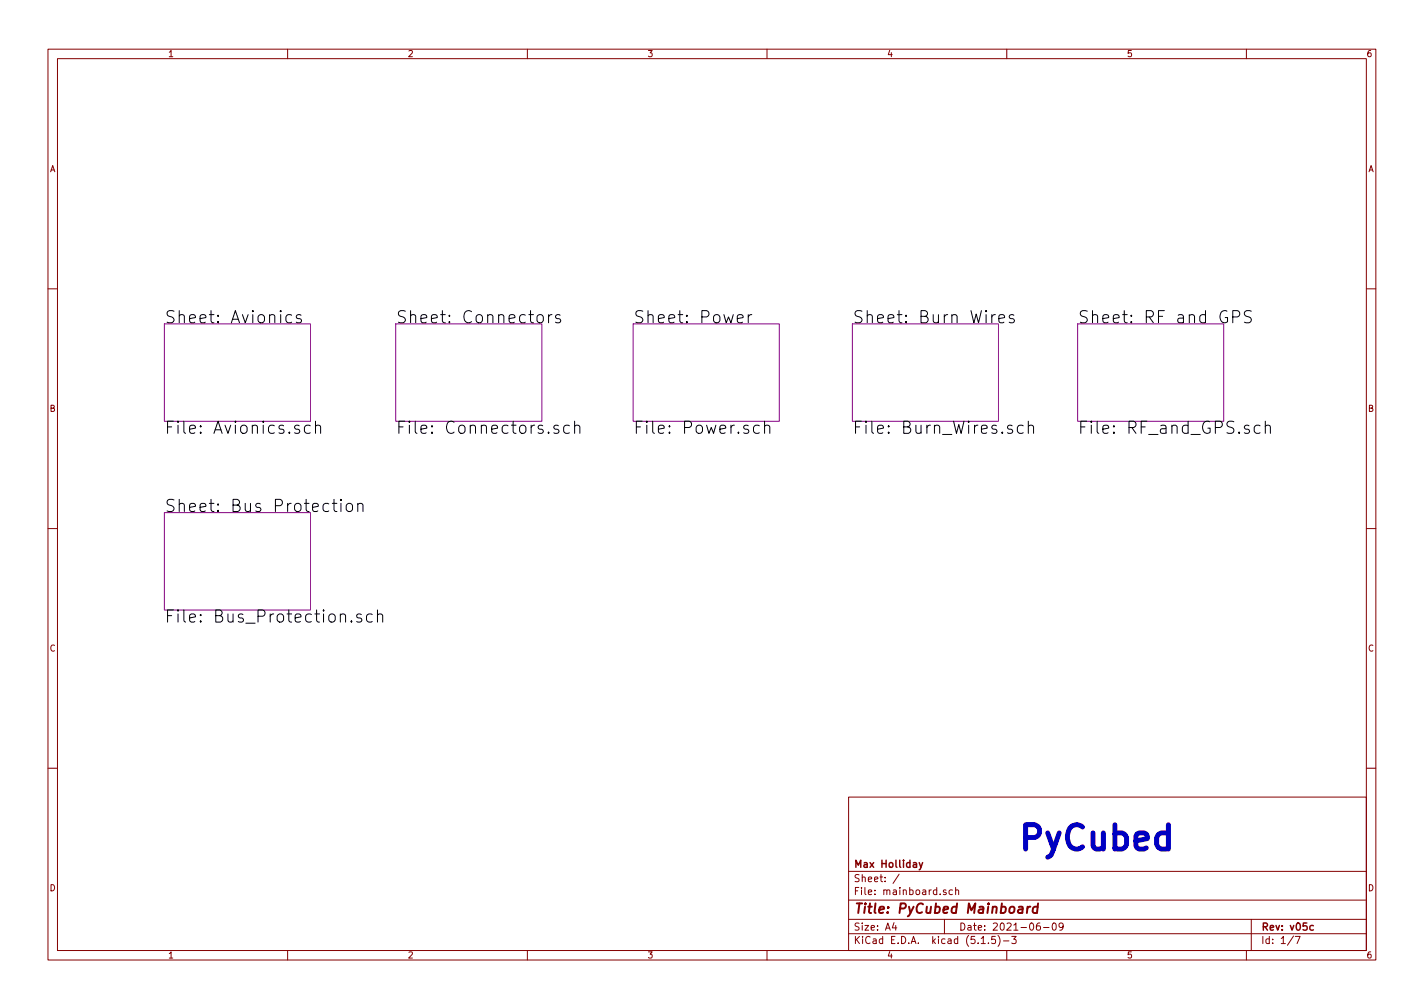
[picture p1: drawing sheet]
<svg xmlns="http://www.w3.org/2000/svg" width="297mm" height="210mm" viewBox="0 0 297 210" stroke-linecap="round" stroke-linejoin="round" font-family="sans-serif">
<g fill="none" stroke="#840000" stroke-width=".21">
<path d="M10 10.3h277v189.9h-277zM12 12.2h273v186.1h-273zM60 10.3v1.9M110 10.3v1.9M160 10.3v1.9M210 10.3v1.9M260 10.3v1.9M10 60.2h2M285 60.2h2M10 110.3h2M285 110.3h2M10 160.2h2"/>
<path d="M177 166.3h108v32h-108zM285 160.2h2M60 198.3v1.9M110 198.3v1.9M160 198.3v1.9M177 194.8h108M177 191.8h108M177 187.8h108M177 181.8h108M186.5 192.5l-.4 1h1M186.8 193v1M187.6 182.3l-1.3 2"/>
<path d="M197 191.8v3M197.3 185.7l-.3-.1-.2 .2v.2l.5 .2v.3h-.5M198.7 185.7l-.4-.1-.3 .3v.6l.3 .1 .4-.1M199.3 185.7l.2-.1 .4 .1 .1 .9M199.3 185.1v1.5M204.7 196.8h.8M206.2 196.7v.1M207.6 195.3h-.7l-.1 .7 .2-.1 .5 .1 .1 .7-.2 .1-.6-.1M208.2 195.1a1.71 1.71 0 0 1 0 2.3M209.3 196.3h1.2M210 198.3v1.9M211 195.3h1l-.5 .6 .4 .1v.7l-.2 .1-.7-.1"/>
<path d="M216.9 192.5l-.4 .1a.96 .96 0 0 0 0 1.4l.5-.1v-.5l-.2-.3-.5 .1-.1 .2M217.7 193.5h1.1M219.6 192.7l.4-.2a.86 .86 0 0 1-.2 1.5l-.2-.1-.1-.4zM221.8 193.2l-.3 .3h-.3l-.3-.3 .2-.6 .4-.1 .2 .2a1.13 1.13 0 0 1-.2 1.2l-.4 .1M260 198.3v1.9M261 191.8v6.5M269.8 195.2l-1.2 2M270.2 195.3h1l-.6 1.5"/>
</g>
<path d="M191.7 179.9l.4 1M192.5 179.9l-.5 1.4-.3 .1M274 193.1l-.5-.1-.3 .3 .1 .6 .2 .1 .5-.1" fill="none" stroke="#840000" stroke-width=".3"/>
<path d="M214.4 189.1l-.2 1.3M214.9 189.1l-.4 .1-.2 .3M216.5 189.2l-.6-.1-.3 .2-.2 .8 .3 .3 .6-.1M216.5 188.4l-.2 2" fill="none" stroke="#840000" stroke-width=".41"/>
<path d="M34.3 67.6h30.5v20.3h-30.5zM82.5 67.6h30.5v20.3h-30.5zM132.1 67.6h30.5v20.3h-30.5zM177.8 67.6h30.5v20.3h-30.5zM224.8 67.6h30.5v20.3h-30.5zM34.3 106.9h30.5v20.3h-30.5z" fill="none" stroke="#840084" stroke-width=".21"/>
<g fill="none" stroke="#000" stroke-width=".21">
<path d="M60.8 65.8l-.7-.2-.5 .5v.7l.3 .4 .2 .1 .7-.1M62.8 65.8a.62 .62 0 0 0-1 .2l.1 .4 .9 .2 .1 .2-.1 .4-.3 .1-.7-.1M112.1 65.9a.69 .69 0 0 1 .7-.3 .69 .69 0 0 1 .5 .5v.7a.68 .68 0 0 1-.6 .6 .68 .68 0 0 1-.7-.6zM114.4 65.6v1.7M115.1 65.6a.64 .64 0 0 0-.7 .5M116.8 65.8l-.6-.2-.3 .4 .1 .4 .8 .2 .2 .2-.2 .4-.2 .1-.7-.1M153.8 66.5l1.2-.3-.1-.4-.7-.2-.4 .4 .1 1.2 .3 .1 .7-.1M156.1 65.6v1.7M156.8 65.6a.69 .69 0 0 0-.7 .5M207.6 65.6a.69 .69 0 0 0-.7 .5M208.4 66.5l1.1-.3-.1-.4-.7-.2-.3 .4 .1 1.2 .2 .1 .7-.1M211.5 65.8a.6 .6 0 0 0-1 .2l.1 .4 .7 .1 .3 .3-.1 .4-.2 .1-.8-.1"/>
<path d="M257.1 66.1h1a.68 .68 0 0 0 .5-.6 .68 .68 0 0 0-.5-.7h-1v2.5M261 64.9l-1-.1a.61 .61 0 0 0-.4 .6 .61 .61 0 0 0 .4 .6 .92 .92 0 0 1 1 .6 .63 .63 0 0 1-.5 .7l-.9-.1M64.7 88.8l-.7-.1-.5 .5v.7l.3 .4 .2 .1 .7-.1M65.8 88.9a.61 .61 0 0 1 1.1 .1v1.4M65.8 87.9v2.5M116.5 88.8l-.6-.1-.4 .3 .1 .4 .9 .3 .1 .2-.1 .4-.3 .1-.7-.1M118.8 88.8l-.7-.1-.5 .5v.7l.2 .4 .3 .1 .7-.1M119.9 88.9a.66 .66 0 0 1 .9-.1l.2 .2v1.4M119.9 87.9v2.5M158.4 88.8l-.7-.1-.5 .5v.7l.2 .4 .3 .1 .7-.1M159.5 88.9a.63 .63 0 0 1 1.1 .1v1.4M159.5 87.9v2.5"/>
<path d="M213.4 88.8l-.7-.1-.5 .5v.7l.2 .4 .3 .1 .7-.1M214.5 88.9a.63 .63 0 0 1 1.1 .1v1.4M214.5 87.9v2.5M262.8 88.8l-.7-.1-.5 .5v.7l.3 .4 .2 .1 .7-.1M263.9 88.9a.61 .61 0 0 1 1.1 .1v1.4M263.9 87.9v2.5M69.3 105h1M69.7 104.2v2.1l.1 .3 .5 .1M71.1 104.2l-.1 .1h.2l-.1-.1v.2M71.1 105v1.7M72.3 105.3a.67 .67 0 0 1 .7-.3 .67 .67 0 0 1 .5 .5v.7a.68 .68 0 0 1-.6 .5 .68 .68 0 0 1-.7-.5zM74.6 105.3a.63 .63 0 0 1 1.1 .1v1.3"/>
<path d="M74.6 105v1.7M75.4 128.2l-.6-.1-.4 .3 .1 .4 .9 .2 .1 .3-.1 .3-.3 .2-.7-.2M77.6 128.2l-.7-.1-.4 .4v.8l.2 .3 .2 .2 .7-.2M78.7 128.3a.66 .66 0 0 1 1-.1l.1 .2v1.4M78.7 127.2v2.6"/>
</g>
<text font-size="7.1" fill="#0000c2" x="212.1" y="177.4">PyCubed</text>
<g font-size="3.5">
<text x="34.3" y="67.5">Sheet: Avionics</text>
<text x="82.5" y="67.5">Sheet: Connectors</text>
<text x="132.1" y="67.5">Sheet: Power</text>
<text x="177.8" y="67.5">Sheet: Burn Wires</text>
<text x="224.8" y="67.5">Sheet: RF and GPS</text>
<text x="34.3" y="90.5">File: Avionics.sch</text>
<text x="82.5" y="90.5">File: Connectors.sch</text>
<text x="132.1" y="90.5">File: Power.sch</text>
<text x="177.8" y="90.5">File: Burn_Wires.sch</text>
<text x="224.8" y="90.5">File: RF_and_GPS.sch</text>
<text x="34.3" y="106.8">Sheet: Bus Protection</text>
<text x="34.3" y="129.9">File: Bus_Protection.sch</text>
</g>
<text font-size="2.8" fill="#840000" x="178" y="190.5">Title: PyCubed Mainboard</text>
<g font-size="2.1" fill="#840000">
<text x="178" y="184">Sheet: /</text>
<text x="178" y="181">Max Holliday</text>
<text x="178" y="186.7">File: mainboard.sch</text>
<text x="178" y="196.9">KiCad E.D.A. kicad (5.1.5)-3</text>
<text x="178" y="194.1">Size: A4</text>
<text x="200" y="194.1">Date: 2021-06-09</text>
<text x="263" y="194.1">Rev: v05c</text>
<text x="263" y="196.9">Id: 1/7</text>
</g>
<g font-size="1.8" fill="#840000">
<text x="35" y="11.9">1</text>
<text x="85" y="11.9">2</text>
<text x="135" y="11.9">3</text>
<text x="185" y="11.9">4</text>
<text x="235" y="11.9">5</text>
<text x="285" y="11.9">6</text>
<text x="10.4" y="35.9">A</text>
<text x="285.4" y="35.9">A</text>
<text x="10.4" y="85.9">B</text>
<text x="285.4" y="85.9">B</text>
<text x="10.4" y="135.9">C</text>
<text x="285.4" y="135.9">C</text>
<text x="10.4" y="185.9">D</text>
<text x="285.4" y="185.9">D</text>
<text x="35" y="199.9">1</text>
<text x="85" y="199.9">2</text>
<text x="135" y="199.9">3</text>
<text x="185" y="199.9">4</text>
<text x="235" y="199.9">5</text>
<text x="285" y="199.9">6</text>
</g>
</svg>
